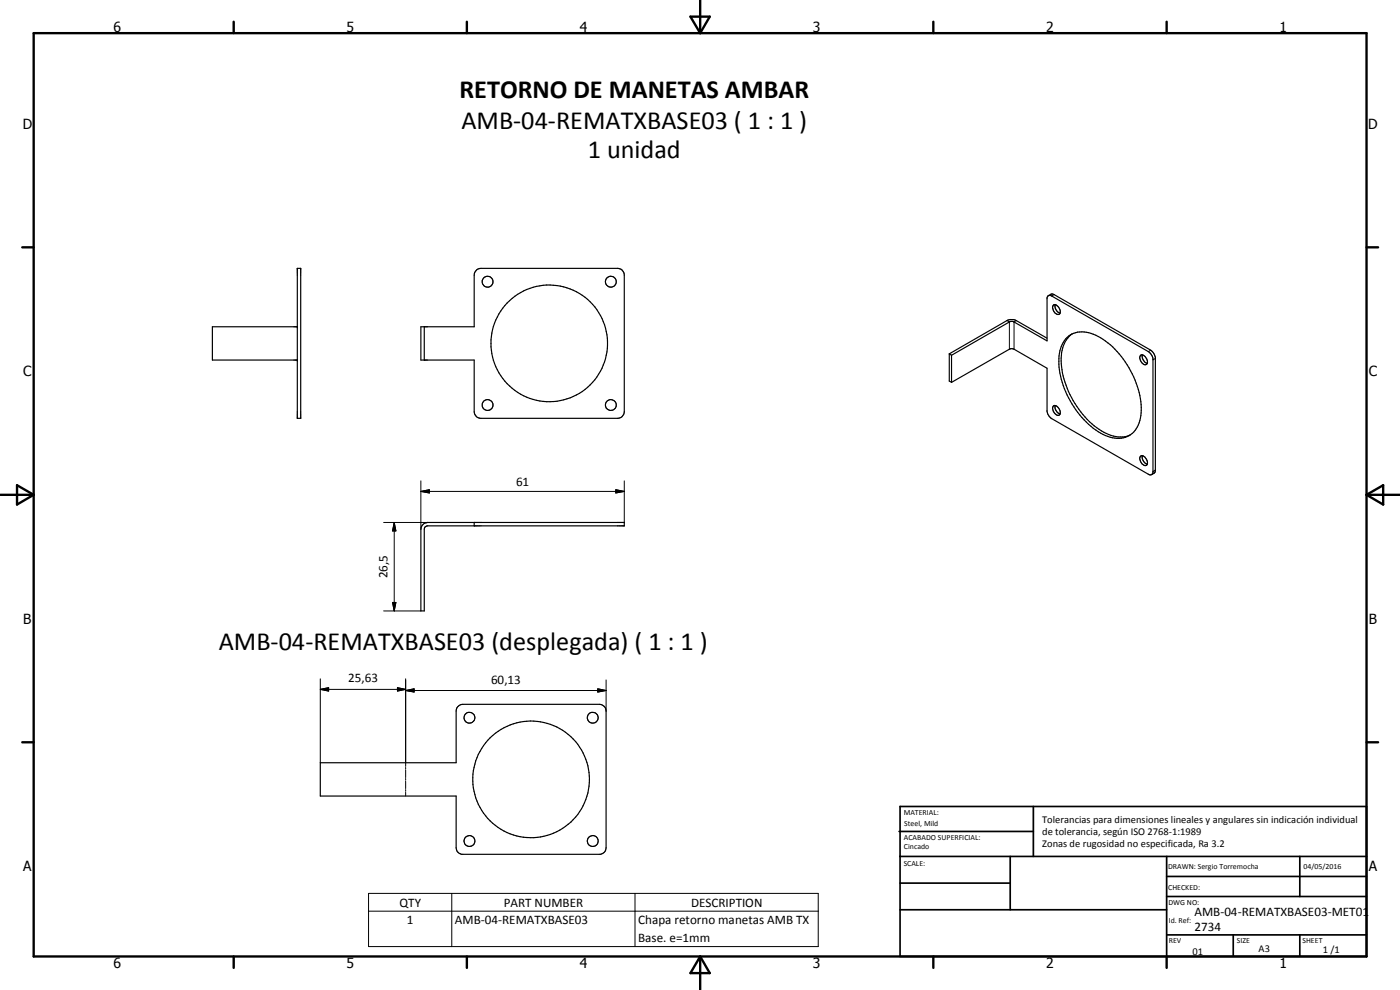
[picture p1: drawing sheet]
<svg xmlns="http://www.w3.org/2000/svg" width="420mm" height="297mm" viewBox="0 0 420 297" stroke-linecap="round" stroke-linejoin="round" font-family="sans-serif">
<g fill="none" stroke="#000" stroke-width=".35">
<path d="M89.2 98h-25.5v10h25.5M89.2 80.5h1v45h-1zM127.3 98v10M143 81l1.3-.5h41a2 2 0 0 1 2.1 2v41a2.09 2.09 0 0 1-2.1 2h-41a2 2 0 0 1-2-2v-15.5h-16v-10h16v-15.5l.1-.7zM314.7 88.7l.8-.5 .8 .2 29 16.7a3.6 3.6 0 0 1 1.4 2.1v34.1l-.1 .4-1 .7M316.1 91.6a1.7 1.7 0 0 1 2.1 1.8 .86 .86 0 0 1-.6 1 .86 .86 0 0 1-1-.5 1.95 1.95 0 0 1-.5-2.3zM316.7 91.4a2.26 2.26 0 0 0 1.4 2.6M284.9 106.2l.7 .4M284.9 106.2v8.1l.7 .4M285.6 106.6v8.1M285.6 106.6l17.7-10.2 1 .2 9.9 5.7v-12.9a.86 .86 0 0 1 1.4-.6l29 16.7 1.1 1.2 .3 1v34l-.3 .6-.6 .2-.5-.2-29.2-16.9-.9-1-.3-1v-12.9l-10-5.8-1.3 .1-17.3 9.9M314.2 101.5l-9.2-5.3-.9-.3h-1l-.9 .3-17.3 10"/>
<path d="M319.8 101.7a7.2 7.2 0 0 1 9.1-1.1 27 27 0 0 1 13 17.2 13.7 13.7 0 0 1-1.3 11.4 7.2 7.2 0 0 1-8.8 1.5 26.5 26.5 0 0 1-13.3-16.9 13.9 13.9 0 0 1 .9-11.6zM321.8 100.2a9.2 9.2 0 0 0-3.3 8.1 27.3 27.3 0 0 0 12.8 21.4 9 9 0 0 0 7.9 .8M342.3 106.7a1.03 1.03 0 0 1 1.5 .4 1.49 1.49 0 0 1 .1 2.3 1.97 1.97 0 0 1-1.6-2.7zM342.8 106.5a2.13 2.13 0 0 0 1.5 2.5M316.2 121.8a1.92 1.92 0 0 1 1.8 2.7 1.8 1.8 0 0 1-1.8-.8 1.8 1.8 0 0 1 0-1.9zM316.7 121.7a2.13 2.13 0 0 0 1.4 2.5M342.3 136.9a1.13 1.13 0 0 1 1.6 .7 1.17 1.17 0 0 1 .5 1.2 1.17 1.17 0 0 1-.8 .9 2.17 2.17 0 0 1-1.3-2.8zM342.8 136.7a2.27 2.27 0 0 0 1.5 2.6M127 157.3l1.3-.5h59.1v1h-59.3l-.6 .4-.2 .6v24.5h-1v-24.5l.1-.7zM142.3 156.8v1M96.1 228.9h40.8v-15.5a2 2 0 0 1 2-2.1h41a2.09 2.09 0 0 1 2 2.1v40.9a1.98 1.98 0 0 1-1.7 2h-41.7a1.97 1.97 0 0 1-1.6-2v-15.5h-40.8z"/>
<circle cx="146.3" cy="84.5" r="1.63"/>
<circle cx="183.3" cy="84.5" r="1.63"/>
<circle cx="164.8" cy="103" r="17.5"/>
<circle cx="146.3" cy="121.5" r="1.63"/>
<circle cx="183.3" cy="121.5" r="1.62"/>
<circle cx="140.9" cy="215.3" r="1.64"/>
<circle cx="177.9" cy="215.3" r="1.63"/>
<circle cx="159.4" cy="233.8" r="17.5"/>
<circle cx="140.9" cy="252.3" r="1.63"/>
<circle cx="177.9" cy="252.3" r="1.62"/>
</g>
<g fill="#000">
<circle cx="89.2" cy="98" r=".18"/>
<circle cx="89.2" cy="108" r=".18"/>
</g>
<g fill="none" stroke="#000" stroke-width=".3">
<path d="M302.2 96.2l.7 .4v8.2M305 96.2l-.7 .4v8.2M316.3 88.4l-.7 .4M345.3 105.1l-.7 .4M346.7 107.6l-.7 .3M115.1 156.8h13.2M118.3 156.8l.5 2.5h-1zM118.3 156.8v26.5M126.3 147.4l2.6-.5v1zM126.3 147.4h61.1M126.3 144.3v14.5M184.8 146.9l2.6 .5-2.6 .5z"/>
<path d="M187.4 144.3v12.5M346.7 141.1l-.7 .4M115.1 183.3h11.2M117.8 180.8h1l-.5 2.5zM96.1 206.8l2.5-.5v1zM96.1 206.8h25.6M96.1 203.7v25.2M119.3 206.3l2.4 .5-2.4 .5zM121.7 207.2l2.6-.5v.9zM121.7 203.7v26.3M121.7 207.2h60.2M179.4 206.7l2.5 .5-2.5 .4z"/>
<path d="M181.9 204v9.4M121.7 230.3v.5M121.7 231.1v2.2M121.7 233.6v.5M121.7 234.4v2.2M121.7 236.9v.5M121.7 237.7v1.1M110.6 268.1h135v15.9h-135zM110.6 273.4h135M135.6 268.1v15.9M190.6 268.1v15.9"/>
</g>
<g fill="none" stroke="#000" stroke-width=".71">
<path d="M10.1 9.9h400v277.1h-400zM70.1 6.5v3.4M140.1 6.5v3.4M207.2 5h5.8l-2.9 4.9zM210.1 0v9.9M280.1 6.5v3.4M350.1 6.5v3.4M6.7 74.2h3.4M410.1 74.2h3.5M.1 148.5h10M5.1 145.6l5 2.9-5 2.9zM410.1 148.5h10"/>
<path d="M410.1 148.5l5-2.9v5.8zM6.7 222.7h3.4M410.1 222.7h3.5M70.1 287v3.4M140.1 287v3.4M210.1 287v10M210.1 287l2.9 5h-5.8zM280.1 287v3.4M350.1 287v3.4"/>
</g>
<g fill="none" stroke="#000" stroke-width=".51">
<path d="M269.8 249.5h40.3M270.1 242h140v45h-140zM270.1 257h140M303.2 257v16M310.1 242v15M350.1 257v30M390.1 257v12M270.1 265h33.1M270.1 273h80M350.1 269h60M350.1 263h60M350.1 280.5h60"/>
<path d="M370.1 280.5v6.5M390.1 280.5v6.5"/>
</g>
<path d="M118.3 156.8l.5 2.5h-1zM126.3 147.4l2.6-.5v1zM184.8 146.9l2.6 .5-2.6 .5zM117.8 180.8h1l-.5 2.5zM96.1 206.8l2.5-.5v1zM119.3 206.3l2.4 .5-2.4 .5zM121.7 207.2l2.6-.5v.9zM179.4 206.7l2.5 .5-2.5 .4z" fill="#000"/>
<g font-size="7.9">
<text x="137.9" y="29.5">RETORNO DE MANETAS AMBAR</text>
<text x="138.5" y="38.6">AMB-04-REMATXBASE03 ( 1 : 1 )</text>
<text x="176.4" y="47.5">1 unidad</text>
<text x="65.6" y="195.1">AMB-04-REMATXBASE03 (desplegada) ( 1 : 1 )</text>
</g>
<g font-size="4.2">
<text x="34" y="9.6">6</text>
<text x="104" y="9.6">5</text>
<text x="174" y="9.6">4</text>
<text x="244" y="9.6">3</text>
<text x="314" y="9.6">2</text>
<text x="384" y="9.6">1</text>
<text x="6.8" y="38.7">D</text>
<text x="410.6" y="38.7">D</text>
<text x="7" y="112.9">C</text>
<text x="410.8" y="112.9">C</text>
<text x="7" y="187.1">B</text>
<text x="410.8" y="187.1">B</text>
<text x="7" y="261.4">A</text>
<text x="410.8" y="261.4">A</text>
<text x="34" y="290.4">6</text>
<text x="104" y="290.4">5</text>
<text x="174" y="290.4">4</text>
<text x="244" y="290.4">3</text>
<text x="314" y="290.4">2</text>
<text x="384" y="290.4">1</text>
</g>
<g font-size="3.9">
<text x="154.9" y="145.9">61</text>
<text x="116.3" y="173.5" transform="rotate(-90 116.3 173.5)">26,5</text>
<text x="104.5" y="204.8">25,63</text>
<text x="147.4" y="205.1">60,13</text>
<text x="119.9" y="272">QTY</text>
<text x="151.2" y="272">PART NUMBER</text>
<text x="207.4" y="272">DESCRIPTION</text>
<text x="358.5" y="275">AMB-04-REMATXBASE03-MET01</text>
<text x="122.1" y="277.3">1</text>
<text x="136.5" y="277.3">AMB-04-REMATXBASE03</text>
<text x="191.5" y="277.4">Chapa retorno manetas AMB TX</text>
<text x="358.5" y="279.4">2734</text>
<text x="191.5" y="282.7">Base. e=1mm</text>
</g>
<g font-size="3.1">
<text x="312.7" y="246.8">Tolerancias para dimensiones lineales y angulares sin indicación individual</text>
<text x="312.7" y="250.4">de tolerancia, según ISO 2768-1:1989</text>
<text x="312.7" y="254">Zonas de rugosidad no especificada, Ra 3.2</text>
<text x="357.9" y="286.4">01</text>
<text x="377.7" y="285.6">A3</text>
<text x="397" y="285.9">1 /1</text>
</g>
<g font-size="2.4">
<text x="271.2" y="244.4">MATERIAL:</text>
<text x="271.3" y="252">ACABADO SUPERFICIAL:</text>
<text x="271.4" y="247.9">Steel, Mild</text>
<text x="271.3" y="254.6">Cincado</text>
<text x="271.2" y="259.7">SCALE:</text>
<text x="350.6" y="260.8">DRAWN: Sergio Torremocha</text>
<text x="391.2" y="260.6">04/05/2016</text>
<text x="350.6" y="267">CHECKED:</text>
<text x="350.6" y="271.4">DWG NO:</text>
<text x="350.8" y="276.9">Id. Ref:</text>
<text x="350.8" y="282.8">REV</text>
<text x="371.2" y="282.9">SIZE</text>
<text x="390.9" y="282.9">SHEET</text>
</g>
</svg>
